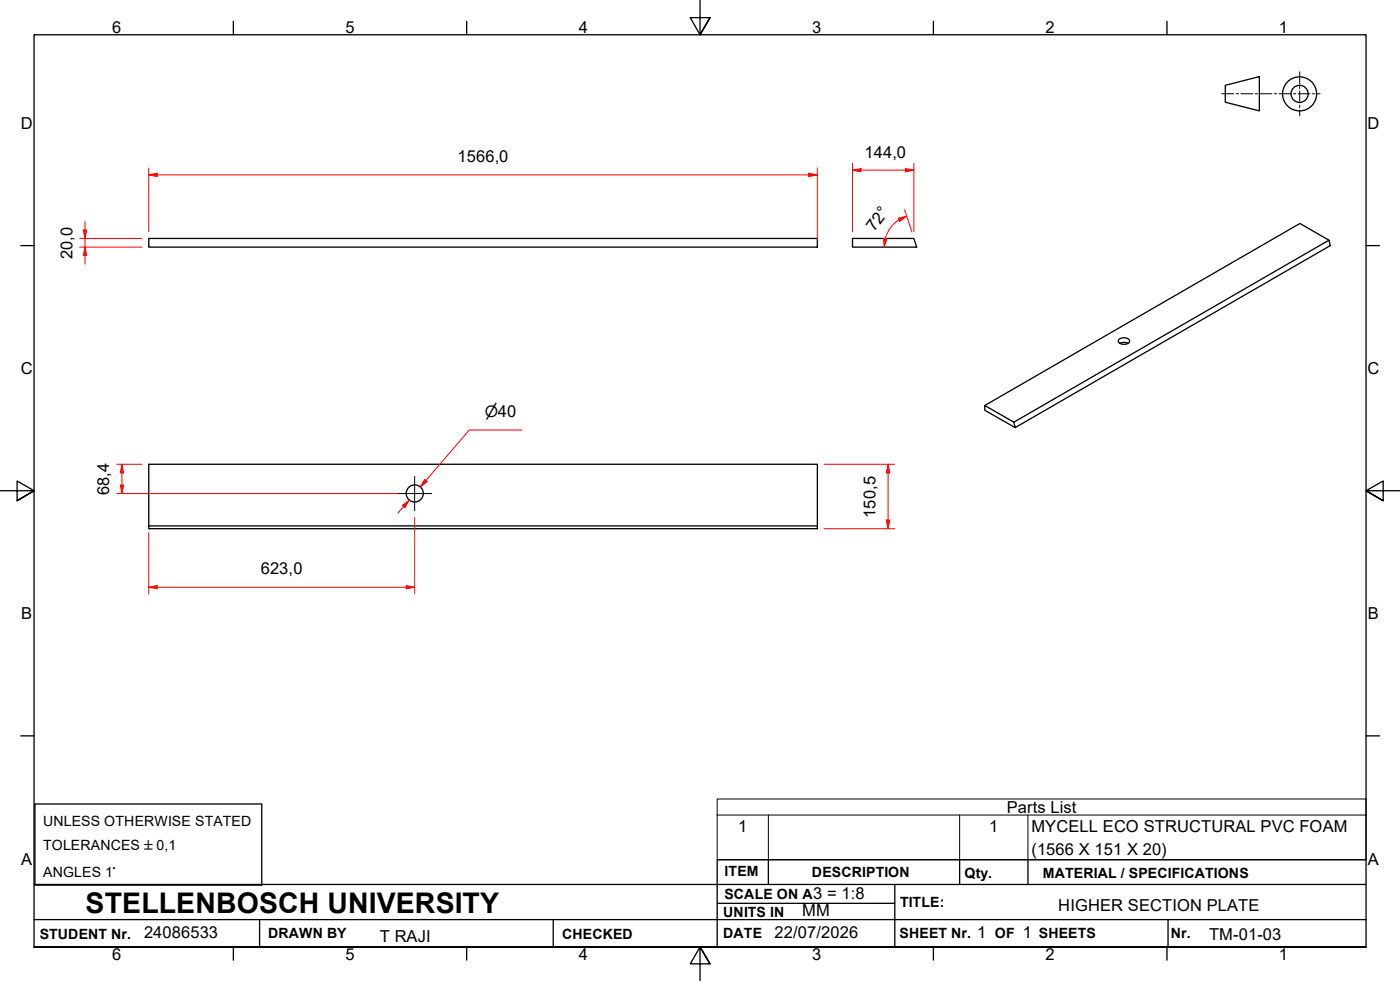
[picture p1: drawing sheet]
<svg xmlns="http://www.w3.org/2000/svg" width="410mm" height="287mm" viewBox="0 0 410 287" stroke-linecap="round" stroke-linejoin="round" font-family="sans-serif">
<!-- layer: Visible Edges(ISO) -->
<g fill="none" stroke="#000" stroke-width=".38">
<path d="M43.6 69.8h195.7v2.5h-195.7zM249.6 69.8h18l.8 2.5h-18.8zM389.1 70.3l-8.5-4.9-92.2 53.3M327.6 99.4a2.09 2.09 0 0 1 3.2 .4 1.93 1.93 0 0 1-3.4 0zM327.9 100.5l1-.3 1.4 .3M296.9 123.6l92.2-53.3 .4 1.6-92.3 53.3zM296.9 123.6l-8.5-4.9v1.4l8.8 5.1M43.6 153.9h195.7v.9h-195.7zM43.6 153.9v-18h195.7v18"/>
<circle cx="121.4" cy="144.4" r="2.51"/>
</g>
<!-- layer: Symbols(ISO) -->
<path d="M210 238.6v-4.7h190v4.7M210 238.6v13.1h190v-13.1M210 238.6h190M225 238.6v13.1M281 238.6v13.1M301 238.6v13.1" fill="none" stroke="#000" stroke-width=".29"/>
<!-- layer: Border_0 -->
<g fill="none" stroke="#000" stroke-width=".38">
<path d="M68.3 6.2v4M136.7 6.2v4M205 .1v10.1l-2.9-5h5.8l-2.9 5 2.9-5M273.3 6.2v4M341.7 6.2v4M6.1 71.9h3.9M400 71.9h3.9M0 143.7h10l-5-2.9v5.8l5-2.9-5 2.9M410 143.7h-10l5-2.9v5.8l-5-2.9 5 2.9M6.1 215.4h3.9M400 215.4h3.9M10 277.2v-267h390v267h-390h390"/>
<path d="M68.3 277.2v3.9M136.7 277.2v3.9M273.3 277.2v3.9M341.7 277.2v3.9M207.9 282.1l-2.9-4.9 2.9 4.9h-5.8l2.9-4.9v10"/>
</g>
<!-- layer: Sketch Geometry(ISO) -->
<g fill="none" stroke="#000" stroke-width=".38">
<path d="M358.8 25l9.9-2.6v10.1l-9.9-2.6zM10.2 235.3h66.4v23.8h-66.4zM10 258.9h390M225 251.7v7.2M262 258.9v18.3M281 251.7v7.2M301 251.7v7.2M400 251.7h-190v25.5M10 277.2h390M10 269.2h390M76 269.2v8M162 269.2v8"/>
<path d="M210 264.4h52M342 269.2v8"/>
<circle cx="380.5" cy="27.5" r="5"/>
<circle cx="380.5" cy="27.5" r="2.51"/>
</g>
<g fill="none" stroke="#000" stroke-width=".29">
<path d="M357.8 27.4h3.5M361.9 27.4h.7M363.3 27.4h3.5M367.5 27.4h.7M368.9 27.4h3.5M373.1 27.4h.7M374.5 27.4h3.5M378.7 27.4h.7M380.1 27.4h3.5M380.6 21v3.5M380.6 25.2v.7M380.6 26.6v3.5"/>
<path d="M380.6 30.8v.7M380.6 32.2v1.7M384.3 27.4h.7M385.7 27.4h.8"/>
</g>
<!-- layer: Dimensions(ISO) -->
<path d="M24.9 67.3v2.5" fill="none" stroke="#f00" stroke-width=".29"/>
<path d="M24.4 67.3h1l-.5 2.5z" fill="#f00"/>
<path d="M24.4 67.3h1l-.5 2.5zM24.9 72.3v2.5" fill="none" stroke="#f00" stroke-width=".29"/>
<path d="M24.9 72.3l.5 2.5h-1z" fill="#f00"/>
<path d="M249.6 49.8h2.5M23.4 72.3h18.1M23.4 69.8h18.1M24.9 72.3l.5 2.5h-1zM24.9 64.8v2.5M24.9 69.8v2.5M24.9 74.8v2.6" fill="none" stroke="#f00" stroke-width=".29"/>
<path d="M249.6 49.8l2.5-.4v.9z" fill="#f00"/>
<path d="M249.6 49.8l2.5-.4v.9zM265.1 49.8h2.5" fill="none" stroke="#f00" stroke-width=".29"/>
<path d="M265.1 49.4l2.5 .4-2.5 .5z" fill="#f00"/>
<path d="M249.6 47.8v20M252.1 49.8h13M265.1 49.4l2.5 .4-2.5 .5zM267.6 47.8v20M265.5 63.3l-2.3 1" fill="none" stroke="#f00" stroke-width=".29"/>
<path d="M263 63.9l2.5-.6-2 1.5z" fill="#f00"/>
<path d="M259.2 69.9l-.3 2.4M263 63.9l2.5-.6-2 1.5z" fill="none" stroke="#f00" stroke-width=".29"/>
<path d="M258.7 69.8l1 .1-.8 2.4z" fill="#f00"/>
<path d="M258.7 69.8l1 .1-.8 2.4zM263.2 64.3a9.6 9.6 0 0 0-4 5.5M264.9 61.4l2.1 6.5M260 135.9v2.5" fill="none" stroke="#f00" stroke-width=".29"/>
<!-- layer: Center Mark(ISO) -->
<path d="M121.4 139.5v10M116.5 144.5h9.9" fill="none" stroke="#000" stroke-width=".29"/>
<!-- layer: Dimensions(ISO) -->
<path d="M260 135.9l.5 2.5h-1z" fill="#f00"/>
<path d="M260 135.9l.5 2.5h-1zM260 152.2v2.6" fill="none" stroke="#f00" stroke-width=".29"/>
<path d="M259.5 152.2h1l-.5 2.6z" fill="#f00"/>
<path d="M241.3 135.9h20.7M260 138.4v13.8M241.3 154.8h20.7M259.5 152.2h1l-.5 2.6zM43.6 171.9h2.4" fill="none" stroke="#f00" stroke-width=".29"/>
<path d="M43.6 171.9l2.4-.5v1z" fill="#f00"/>
<path d="M43.6 171.9l2.4-.5v1zM118.9 171.9h2.5" fill="none" stroke="#f00" stroke-width=".29"/>
<path d="M118.9 171.4l2.5 .5-2.5 .5z" fill="#f00"/>
<path d="M35.7 135.9v2.5M43.6 155.9v18M121.4 151.5v22.4M46 171.9h72.9M118.9 171.4l2.5 .5-2.5 .5z" fill="none" stroke="#f00" stroke-width=".29"/>
<path d="M35.7 135.9l.5 2.5h-1z" fill="#f00"/>
<path d="M35.7 135.9l.5 2.5h-1zM35.7 142v2.5" fill="none" stroke="#f00" stroke-width=".29"/>
<path d="M35.2 142h1l-.5 2.5z" fill="#f00"/>
<path d="M34.2 135.9h7.3M35.7 138.4v3.6M34.2 144.5h82.3M35.2 142h1l-.5 2.5zM124.7 140.7l-1.6 1.9" fill="none" stroke="#f00" stroke-width=".29"/>
<path d="M124.3 140.3l.8 .7-2 1.6z" fill="#f00"/>
<path d="M119.8 146.4l-1.6 1.9M124.3 140.3l.8 .7-2 1.6z" fill="none" stroke="#f00" stroke-width=".29"/>
<path d="M117.8 148l2-1.6-1.2 2.2z" fill="#f00"/>
<path d="M43.6 51.2h2.4M152.8 125.9h-15.4l-14.3 16.7M117.8 148l2-1.6-1.2 2.2zM118.2 148.3l-1.7 1.9" fill="none" stroke="#f00" stroke-width=".29"/>
<path d="M43.6 51.2l2.4-.5v1z" fill="#f00"/>
<path d="M43.6 51.2l2.4-.5v1zM236.8 51.2h2.5" fill="none" stroke="#f00" stroke-width=".29"/>
<path d="M236.8 50.7l2.5 .5-2.5 .5z" fill="#f00"/>
<path d="M43.6 49.2v18.6M46 51.2h190.8M236.8 50.7l2.5 .5-2.5 .5zM239.3 49.2v21.1" fill="none" stroke="#f00" stroke-width=".29"/>
<text font-size="8.3" x="25.1" y="267.2">STELLENBOSCH UNIVERSITY</text>
<g font-size="4.8">
<text x="32.8" y="9.7">6</text>
<text x="101.2" y="9.7">5</text>
<text x="169.5" y="9.7">4</text>
<text x="237.8" y="9.7">3</text>
<text x="306.1" y="9.7">2</text>
<text x="374.5" y="9.7">1</text>
<text x="6.1" y="37.8">D</text>
<text x="400.4" y="37.8">D</text>
<text x="134" y="47.5">1566,0</text>
<text x="253.1" y="46.1">144,0</text>
<text x="256.1" y="68" transform="rotate(-54 256.1 68)">72°</text>
<text x="21.2" y="75.9" transform="rotate(-90 21.2 75.9)">20,0</text>
<text x="6.1" y="109.6">C</text>
<text x="400.4" y="109.6">C</text>
<text x="32" y="145" transform="rotate(-90 32 145)">68,4</text>
<text x="256.3" y="151.6" transform="rotate(-90 256.3 151.6)">150,5</text>
<text x="76.4" y="168.2">623,0</text>
<text x="6.2" y="181.3">B</text>
<text x="400.5" y="181.3">B</text>
<text x="294.8" y="238">Parts List</text>
<text x="216.2" y="243.6">1</text>
<text x="289.6" y="243.6">1</text>
<text x="302" y="243.7">MYCELL ECO STRUCTURAL PVC FOAM</text>
<text x="302" y="250.2">(1566 X 151 X 20)</text>
<text x="6.2" y="253.1">A</text>
<text x="400.5" y="253.1">A</text>
<text x="238.1" y="263.2">3 = 1:8</text>
<text x="234.9" y="268.2">MM</text>
<text x="309.9" y="266.7">HIGHER SECTION PLATE</text>
<text x="42.2" y="274.5">24086533</text>
<text x="111.2" y="275.7">T RAJI</text>
<text x="226.8" y="274.5">22/07/2026</text>
<text x="286.1" y="274.5">1</text>
<text x="299.5" y="274.7">1</text>
<text x="354" y="275">TM-01-03</text>
<text x="32.8" y="281.1">6</text>
<text x="101.2" y="281.1">5</text>
<text x="169.5" y="281.1">4</text>
<text x="237.8" y="281.1">3</text>
<text x="306.1" y="281.1">2</text>
<text x="374.5" y="281.1">1</text>
</g>
<text font-size="4.6" x="141.9" y="122">⌀40</text>
<g font-size="4.1">
<text x="12.6" y="241.7">UNLESS OTHERWISE STATED</text>
<text x="12.6" y="248.7">TOLERANCES ±0,1</text>
<text x="12.6" y="256.8">ANGLES 1°</text>
<text x="212.2" y="256.5">ITEM</text>
<text x="237.7" y="256.7">DESCRIPTION</text>
<text x="282.4" y="256.9">Qty.</text>
<text x="305.4" y="256.9">MATERIAL / SPECIFICATIONS</text>
<text x="212.1" y="263">SCALE ON A</text>
<text x="211.8" y="268.4">UNITS IN</text>
<text x="263.5" y="265.6">TITLE:</text>
<text x="11.6" y="274.8">STUDENT Nr.</text>
<text x="78.5" y="274.6">DRAWN BY</text>
<text x="164.6" y="274.8">CHECKED</text>
<text x="211.8" y="274.6">DATE</text>
<text x="263.4" y="274.6">SHEET Nr.</text>
<text x="291.3" y="274.6">OF</text>
<text x="304.2" y="274.6">SHEETS</text>
<text x="342.8" y="274.5">Nr.</text>
</g>
</svg>
